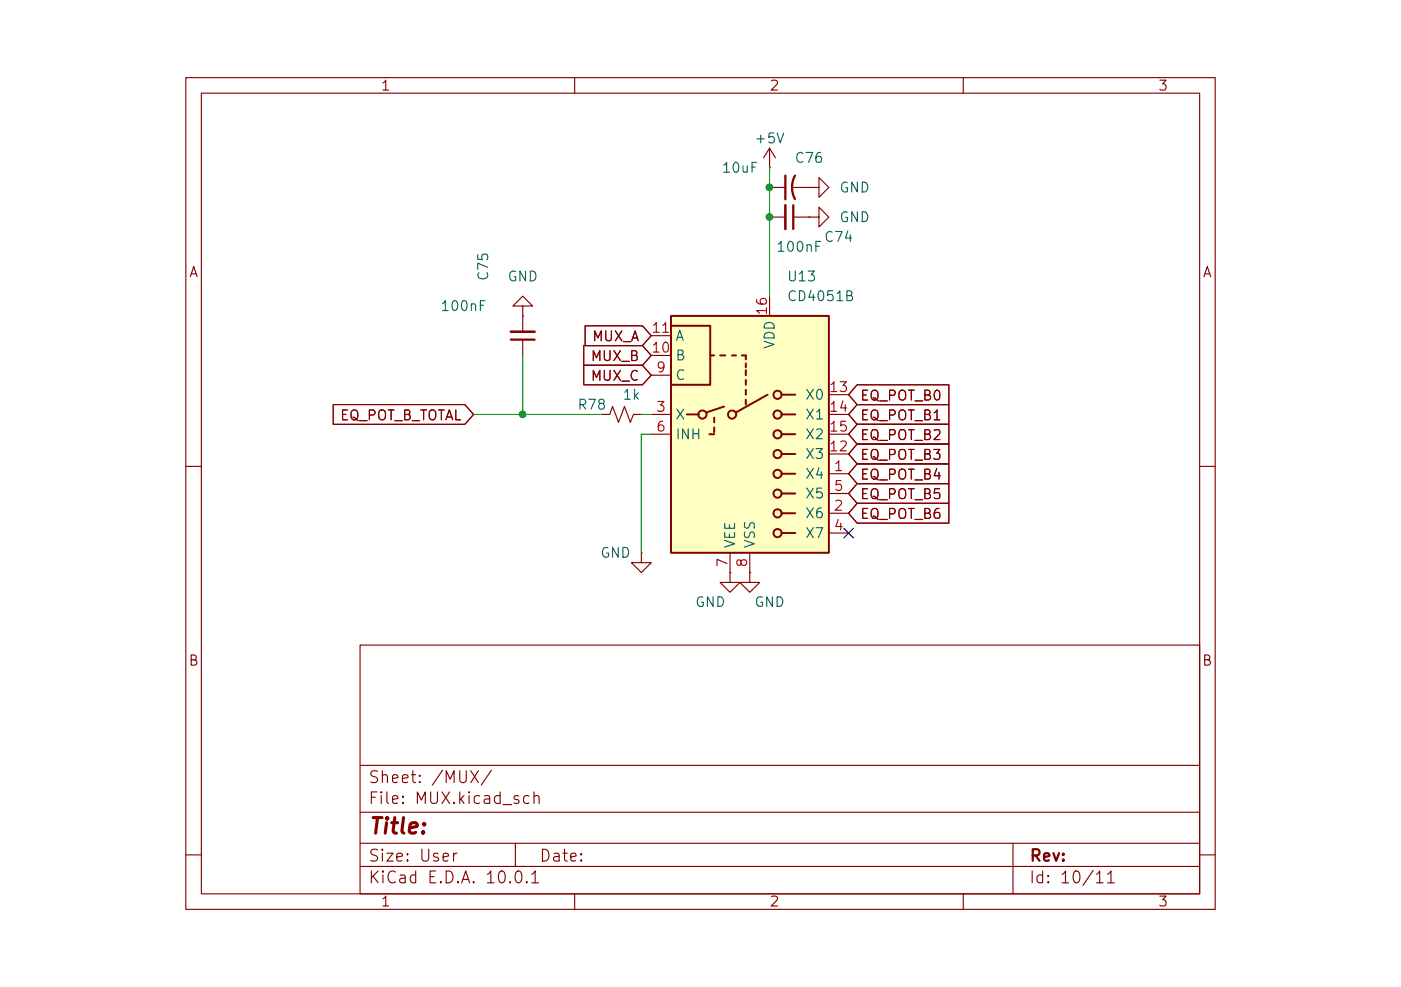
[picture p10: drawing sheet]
(kicad_sch
 (version 20260306)
 (generator "eeschema")
 (generator_version "10.0")
 (paper "User" 152.4 127)
 (lib_symbols
  (symbol "Analog_Switch:CD4051B" (exclude_from_sim no) (in_bom yes) (on_board yes)
   (in_pos_files yes)
   (duplicate_pin_numbers_are_jumpers no)
   (property "Reference" "U" (at -10.16 16.51 0) (show_name no) (do_not_autoplace no) (effects (font (size 1.27 1.27)) (justify left)))
   (property "Value" "CD4051B" (at 3.81 16.51 0) (show_name no) (do_not_autoplace no) (effects (font (size 1.27 1.27)) (justify left)))
   (property "Footprint" "" (at 3.81 -19.05 0) (show_name no) (do_not_autoplace no) (hide yes) (effects (font (size 1.27 1.27)) (justify left)))
   (property "Datasheet" "http://www.ti.com/lit/ds/symlink/cd4052b.pdf" (at -0.508 2.54 0) (show_name no) (do_not_autoplace no) (hide yes) (effects (font (size 1.27 1.27))))
   (property "Description" "CMOS single 8-channel analog multiplexer demultiplexer, TSSOP-16/DIP-16/SOIC-16" (at 0 0 0) (show_name no) (do_not_autoplace no) (hide yes) (effects (font (size 1.27 1.27))))
   (symbol "CD4051B_0_1"
    (rectangle (start -10.16 15.24) (end 10.16 -15.24) (stroke (width 0.254) (type default)) (fill (type background)))
    (rectangle (start -10.16 6.35) (end -5.08 13.97) (stroke (width 0.254) (type default)) (fill (type none)))
    (polyline (pts (xy -8.128 2.54) (xy -6.604 2.54)) (stroke (width 0.254) (type default)) (fill (type none)))
    (circle (center -6.096 2.54) (radius 0.508) (stroke (width 0.254) (type default)) (fill (type none)))
    (polyline (pts (xy -5.588 2.794) (xy -3.302 3.556)) (stroke (width 0.254) (type default)) (fill (type none)))
    (polyline (pts (xy -4.572 10.16) (xy -5.08 10.16)) (stroke (width 0.254) (type default)) (fill (type none)))
    (polyline (pts (xy -4.572 1.524) (xy -4.572 2.159)) (stroke (width 0.254) (type default)) (fill (type none)))
    (polyline (pts (xy -4.572 0.254) (xy -4.572 0.889)) (stroke (width 0.254) (type default)) (fill (type none)))
    (polyline (pts (xy -4.572 0) (xy -5.207 0)) (stroke (width 0.254) (type default)) (fill (type none)))
    (polyline (pts (xy -3.81 10.16) (xy -3.175 10.16)) (stroke (width 0.254) (type default)) (fill (type none)))
    (circle (center -2.286 2.54) (radius 0.508) (stroke (width 0.254) (type default)) (fill (type none)))
    (polyline (pts (xy -1.778 10.16) (xy -2.286 10.16)) (stroke (width 0.254) (type default)) (fill (type none)))
    (polyline (pts (xy -1.778 2.794) (xy 2.286 5.08)) (stroke (width 0.254) (type default)) (fill (type none)))
    (polyline (pts (xy -0.508 10.16) (xy -1.016 10.16)) (stroke (width 0.254) (type default)) (fill (type none)))
    (polyline (pts (xy -0.508 9.652) (xy -0.508 10.16)) (stroke (width 0.254) (type default)) (fill (type none)))
    (polyline (pts (xy -0.508 8.636) (xy -0.508 9.144)) (stroke (width 0.254) (type default)) (fill (type none)))
    (polyline (pts (xy -0.508 7.62) (xy -0.508 8.255)) (stroke (width 0.254) (type default)) (fill (type none)))
    (polyline (pts (xy -0.508 6.35) (xy -0.508 6.985)) (stroke (width 0.254) (type default)) (fill (type none)))
    (polyline (pts (xy -0.508 5.08) (xy -0.508 5.715)) (stroke (width 0.254) (type default)) (fill (type none)))
    (polyline (pts (xy -0.508 3.81) (xy -0.508 4.445)) (stroke (width 0.254) (type default)) (fill (type none)))
    (circle (center 3.556 5.08) (radius 0.508) (stroke (width 0.254) (type default)) (fill (type none)))
    (circle (center 3.556 2.54) (radius 0.508) (stroke (width 0.254) (type default)) (fill (type none)))
    (circle (center 3.556 0) (radius 0.508) (stroke (width 0.254) (type default)) (fill (type none)))
    (circle (center 3.556 -2.54) (radius 0.508) (stroke (width 0.254) (type default)) (fill (type none)))
    (circle (center 3.556 -5.08) (radius 0.508) (stroke (width 0.254) (type default)) (fill (type none)))
    (circle (center 3.556 -7.62) (radius 0.508) (stroke (width 0.254) (type default)) (fill (type none)))
    (circle (center 3.556 -10.16) (radius 0.508) (stroke (width 0.254) (type default)) (fill (type none)))
    (circle (center 3.556 -12.7) (radius 0.508) (stroke (width 0.254) (type default)) (fill (type none)))
    (polyline (pts (xy 4.064 5.08) (xy 5.842 5.08)) (stroke (width 0.254) (type default)) (fill (type none)))
    (polyline (pts (xy 4.064 2.54) (xy 5.842 2.54)) (stroke (width 0.254) (type default)) (fill (type none)))
    (polyline (pts (xy 4.064 0) (xy 5.842 0)) (stroke (width 0.254) (type default)) (fill (type none)))
    (polyline (pts (xy 4.064 -2.54) (xy 5.842 -2.54)) (stroke (width 0.254) (type default)) (fill (type none)))
    (polyline (pts (xy 4.064 -5.08) (xy 5.842 -5.08)) (stroke (width 0.254) (type default)) (fill (type none)))
    (polyline (pts (xy 4.064 -7.62) (xy 5.842 -7.62)) (stroke (width 0.254) (type default)) (fill (type none)))
    (polyline (pts (xy 4.064 -10.16) (xy 5.842 -10.16)) (stroke (width 0.254) (type default)) (fill (type none)))
    (polyline (pts (xy 4.064 -12.7) (xy 5.842 -12.7)) (stroke (width 0.254) (type default)) (fill (type none))))
   (symbol "CD4051B_1_1"
    (pin bidirectional line (at 12.7 -5.08 180) (length 2.54) (name "X4" (effects (font (size 1.27 1.27)))) (number "1" (effects (font (size 1.27 1.27)))))
    (pin bidirectional line (at 12.7 -10.16 180) (length 2.54) (name "X6" (effects (font (size 1.27 1.27)))) (number "2" (effects (font (size 1.27 1.27)))))
    (pin bidirectional line (at -12.7 2.54 0) (length 2.54) (name "X" (effects (font (size 1.27 1.27)))) (number "3" (effects (font (size 1.27 1.27)))))
    (pin bidirectional line (at 12.7 -12.7 180) (length 2.54) (name "X7" (effects (font (size 1.27 1.27)))) (number "4" (effects (font (size 1.27 1.27)))))
    (pin bidirectional line (at 12.7 -7.62 180) (length 2.54) (name "X5" (effects (font (size 1.27 1.27)))) (number "5" (effects (font (size 1.27 1.27)))))
    (pin input line (at -12.7 0 0) (length 2.54) (name "INH" (effects (font (size 1.27 1.27)))) (number "6" (effects (font (size 1.27 1.27)))))
    (pin power_in line (at -2.54 -17.78 90) (length 2.54) (name "VEE" (effects (font (size 1.27 1.27)))) (number "7" (effects (font (size 1.27 1.27)))))
    (pin power_in line (at 0 -17.78 90) (length 2.54) (name "VSS" (effects (font (size 1.27 1.27)))) (number "8" (effects (font (size 1.27 1.27)))))
    (pin input line (at -12.7 7.62 0) (length 2.54) (name "C" (effects (font (size 1.27 1.27)))) (number "9" (effects (font (size 1.27 1.27)))))
    (pin input line (at -12.7 10.16 0) (length 2.54) (name "B" (effects (font (size 1.27 1.27)))) (number "10" (effects (font (size 1.27 1.27)))))
    (pin input line (at -12.7 12.7 0) (length 2.54) (name "A" (effects (font (size 1.27 1.27)))) (number "11" (effects (font (size 1.27 1.27)))))
    (pin bidirectional line (at 12.7 -2.54 180) (length 2.54) (name "X3" (effects (font (size 1.27 1.27)))) (number "12" (effects (font (size 1.27 1.27)))))
    (pin bidirectional line (at 12.7 5.08 180) (length 2.54) (name "X0" (effects (font (size 1.27 1.27)))) (number "13" (effects (font (size 1.27 1.27)))))
    (pin bidirectional line (at 12.7 2.54 180) (length 2.54) (name "X1" (effects (font (size 1.27 1.27)))) (number "14" (effects (font (size 1.27 1.27)))))
    (pin bidirectional line (at 12.7 0 180) (length 2.54) (name "X2" (effects (font (size 1.27 1.27)))) (number "15" (effects (font (size 1.27 1.27)))))
    (pin power_in line (at 2.54 17.78 270) (length 2.54) (name "VDD" (effects (font (size 1.27 1.27)))) (number "16" (effects (font (size 1.27 1.27))))))
   (embedded_fonts no))
  (symbol "Device:C_Small"
   (pin_numbers (hide yes))
   (pin_names
    (offset 0.254) (hide yes)) (exclude_from_sim no) (in_bom yes) (on_board yes)
   (in_pos_files yes)
   (duplicate_pin_numbers_are_jumpers no)
   (property "Reference" "C" (at 0.254 1.778 0) (show_name no) (do_not_autoplace no) (effects (font (size 1.27 1.27)) (justify left)))
   (property "Value" "C_Small" (at 0.254 -2.032 0) (show_name no) (do_not_autoplace no) (effects (font (size 1.27 1.27)) (justify left)))
   (property "Footprint" "" (at 0 0 0) (show_name no) (do_not_autoplace no) (hide yes) (effects (font (size 1.27 1.27))))
   (property "Datasheet" "" (at 0 0 0) (show_name no) (do_not_autoplace no) (hide yes) (effects (font (size 1.27 1.27))))
   (property "Description" "Unpolarized capacitor, small symbol" (at 0 0 0) (show_name no) (do_not_autoplace no) (hide yes) (effects (font (size 1.27 1.27))))
   (symbol "C_Small_0_1"
    (polyline (pts (xy -1.524 0.508) (xy 1.524 0.508)) (stroke (width 0.3048) (type default)) (fill (type none)))
    (polyline (pts (xy -1.524 -0.508) (xy 1.524 -0.508)) (stroke (width 0.3302) (type default)) (fill (type none))))
   (symbol "C_Small_1_1"
    (pin passive line (at 0 2.54 270) (length 2.032) (name "" (effects (font (size 1.27 1.27)))) (number "1" (effects (font (size 1.27 1.27)))))
    (pin passive line (at 0 -2.54 90) (length 2.032) (name "" (effects (font (size 1.27 1.27)))) (number "2" (effects (font (size 1.27 1.27))))))
   (embedded_fonts no))
  (symbol "Device:C_Small_US"
   (pin_numbers (hide yes))
   (pin_names
    (offset 0.254) (hide yes)) (exclude_from_sim no) (in_bom yes) (on_board yes)
   (in_pos_files yes)
   (duplicate_pin_numbers_are_jumpers no)
   (property "Reference" "C" (at 0.254 1.778 0) (show_name no) (do_not_autoplace no) (effects (font (size 1.27 1.27)) (justify left)))
   (property "Value" "C_Small_US" (at 0.254 -2.032 0) (show_name no) (do_not_autoplace no) (effects (font (size 1.27 1.27)) (justify left)))
   (property "Footprint" "" (at 0 0 0) (show_name no) (do_not_autoplace no) (hide yes) (effects (font (size 1.27 1.27))))
   (property "Datasheet" "" (at 0 0 0) (show_name no) (do_not_autoplace no) (hide yes) (effects (font (size 1.27 1.27))))
   (property "Description" "capacitor, small US symbol" (at 0 0 0) (show_name no) (do_not_autoplace no) (hide yes) (effects (font (size 1.27 1.27))))
   (symbol "C_Small_US_0_1"
    (polyline (pts (xy -1.524 0.508) (xy 1.524 0.508)) (stroke (width 0.3048) (type default)) (fill (type none)))
    (arc (start -1.524 -0.762) (mid 0 -0.3734) (end 1.524 -0.762) (stroke (width 0.3048) (type default)) (fill (type none))))
   (symbol "C_Small_US_1_1"
    (pin passive line (at 0 2.54 270) (length 2.032) (name "" (effects (font (size 1.27 1.27)))) (number "1" (effects (font (size 1.27 1.27)))))
    (pin passive line (at 0 -2.54 90) (length 2.032) (name "" (effects (font (size 1.27 1.27)))) (number "2" (effects (font (size 1.27 1.27))))))
   (embedded_fonts no))
  (symbol "Device:R_Small_US"
   (pin_numbers (hide yes))
   (pin_names
    (offset 0.254) (hide yes)) (exclude_from_sim no) (in_bom yes) (on_board yes)
   (in_pos_files yes)
   (duplicate_pin_numbers_are_jumpers no)
   (property "Reference" "R" (at 0.762 0.508 0) (show_name no) (do_not_autoplace no) (effects (font (size 1.27 1.27)) (justify left)))
   (property "Value" "R_Small_US" (at 0.762 -1.016 0) (show_name no) (do_not_autoplace no) (effects (font (size 1.27 1.27)) (justify left)))
   (property "Footprint" "" (at 0 0 0) (show_name no) (do_not_autoplace no) (hide yes) (effects (font (size 1.27 1.27))))
   (property "Datasheet" "" (at 0 0 0) (show_name no) (do_not_autoplace no) (hide yes) (effects (font (size 1.27 1.27))))
   (property "Description" "Resistor, small US symbol" (at 0 0 0) (show_name no) (do_not_autoplace no) (hide yes) (effects (font (size 1.27 1.27))))
   (symbol "R_Small_US_1_1"
    (polyline (pts (xy 0 1.524) (xy 1.016 1.143) (xy 0 0.762) (xy -1.016 0.381) (xy 0 0)) (stroke (width 0) (type default)) (fill (type none)))
    (polyline (pts (xy 0 0) (xy 1.016 -0.381) (xy 0 -0.762) (xy -1.016 -1.143) (xy 0 -1.524)) (stroke (width 0) (type default)) (fill (type none)))
    (pin passive line (at 0 2.54 270) (length 1.016) (name "" (effects (font (size 1.27 1.27)))) (number "1" (effects (font (size 1.27 1.27)))))
    (pin passive line (at 0 -2.54 90) (length 1.016) (name "" (effects (font (size 1.27 1.27)))) (number "2" (effects (font (size 1.27 1.27))))))
   (embedded_fonts no))
  (symbol "power:GND"
   (power global)
   (pin_numbers (hide yes))
   (pin_names
    (offset 0) (hide yes)) (exclude_from_sim no) (in_bom yes) (on_board yes)
   (in_pos_files yes)
   (duplicate_pin_numbers_are_jumpers no)
   (property "Reference" "#PWR" (at 0 -6.35 0) (show_name no) (do_not_autoplace no) (hide yes) (effects (font (size 1.27 1.27))))
   (property "Value" "GND" (at 0 -3.81 0) (show_name no) (do_not_autoplace no) (effects (font (size 1.27 1.27))))
   (property "Footprint" "" (at 0 0 0) (show_name no) (do_not_autoplace no) (hide yes) (effects (font (size 1.27 1.27))))
   (property "Datasheet" "" (at 0 0 0) (show_name no) (do_not_autoplace no) (hide yes) (effects (font (size 1.27 1.27))))
   (property "Description" "Power symbol creates a global label with name \"GND\" , ground" (at 0 0 0) (show_name no) (do_not_autoplace no) (hide yes) (effects (font (size 1.27 1.27))))
   (symbol "GND_0_1"
    (polyline (pts (xy 0 0) (xy 0 -1.27) (xy 1.27 -1.27) (xy 0 -2.54) (xy -1.27 -1.27) (xy 0 -1.27)) (stroke (width 0) (type default)) (fill (type none))))
   (symbol "GND_1_1"
    (pin power_in line (at 0 0 270) (length 0) (name "" (effects (font (size 1.27 1.27)))) (number "1" (effects (font (size 1.27 1.27))))))
   (embedded_fonts no))
  (symbol "power:VDC"
   (power global)
   (pin_numbers (hide yes))
   (pin_names
    (offset 0) (hide yes)) (exclude_from_sim no) (in_bom yes) (on_board yes)
   (in_pos_files yes)
   (duplicate_pin_numbers_are_jumpers no)
   (property "Reference" "#PWR" (at 0 -3.81 0) (show_name no) (do_not_autoplace no) (hide yes) (effects (font (size 1.27 1.27))))
   (property "Value" "VDC" (at 0 3.556 0) (show_name no) (do_not_autoplace no) (effects (font (size 1.27 1.27))))
   (property "Footprint" "" (at 0 0 0) (show_name no) (do_not_autoplace no) (hide yes) (effects (font (size 1.27 1.27))))
   (property "Datasheet" "" (at 0 0 0) (show_name no) (do_not_autoplace no) (hide yes) (effects (font (size 1.27 1.27))))
   (property "Description" "Power symbol creates a global label with name \"VDC\"" (at 0 0 0) (show_name no) (do_not_autoplace no) (hide yes) (effects (font (size 1.27 1.27))))
   (symbol "VDC_0_1"
    (polyline (pts (xy -0.762 1.27) (xy 0 2.54)) (stroke (width 0) (type default)) (fill (type none)))
    (polyline (pts (xy 0 2.54) (xy 0.762 1.27)) (stroke (width 0) (type default)) (fill (type none)))
    (polyline (pts (xy 0 0) (xy 0 2.54)) (stroke (width 0) (type default)) (fill (type none))))
   (symbol "VDC_1_1"
    (pin power_in line (at 0 0 90) (length 0) (name "" (effects (font (size 1.27 1.27)))) (number "1" (effects (font (size 1.27 1.27))))))
   (embedded_fonts no)))
 (junction
  (at 85.09 24.13)
  (diameter 0)
  (color 0 0 0 0))
 (junction
  (at 85.09 27.94)
  (diameter 0)
  (color 0 0 0 0))
 (junction
  (at 53.34 53.34)
  (diameter 0)
  (color 0 0 0 0))
 (no_connect
  (at 95.25 68.58))
 (wire
  (pts (xy 53.34 53.34) (xy 63.5 53.34))
  (stroke (width 0) (type default)))
 (wire
  (pts (xy 68.58 55.88) (xy 69.85 55.88))
  (stroke (width 0) (type default)))
 (wire
  (pts (xy 85.09 24.13) (xy 85.09 27.94))
  (stroke (width 0) (type default)))
 (wire
  (pts (xy 85.09 21.59) (xy 85.09 24.13))
  (stroke (width 0) (type default)))
 (wire
  (pts (xy 68.58 71.12) (xy 68.58 55.88))
  (stroke (width 0) (type default)))
 (wire
  (pts (xy 85.09 27.94) (xy 85.09 38.1))
  (stroke (width 0) (type default)))
 (wire
  (pts (xy 68.58 53.34) (xy 69.85 53.34))
  (stroke (width 0) (type default)))
 (wire
  (pts (xy 46.99 53.34) (xy 53.34 53.34))
  (stroke (width 0) (type default)))
 (wire
  (pts (xy 53.34 45.72) (xy 53.34 53.34))
  (stroke (width 0) (type default)))
 (global_label "EQ_POT_B_TOTAL"
  (shape input)
  (at 46.99 53.34 180)
  (fields_autoplaced yes)
  (effects (font (size 1.27 1.27)) (justify right))
  (property "Intersheetrefs" "${INTERSHEET_REFS}" (at 28.402 53.34 0) (hide yes) (show_name no) (do_not_autoplace no) (effects (font (size 1.27 1.27)) (justify right))))
 (global_label "EQ_POT_B5"
  (shape input)
  (at 95.25 63.5 0)
  (fields_autoplaced yes)
  (effects (font (size 1.27 1.27)) (justify left))
  (property "Intersheetrefs" "${INTERSHEET_REFS}" (at 108.6975 63.5 0) (hide yes) (show_name no) (do_not_autoplace no) (effects (font (size 1.27 1.27)) (justify left))))
 (global_label "MUX_A"
  (shape input)
  (at 69.85 43.18 180)
  (fields_autoplaced yes)
  (effects (font (size 1.27 1.27)) (justify right))
  (property "Intersheetrefs" "${INTERSHEET_REFS}" (at 60.8172 43.18 0) (hide yes) (show_name no) (do_not_autoplace no) (effects (font (size 1.27 1.27)) (justify right))))
 (global_label "MUX_C"
  (shape input)
  (at 69.85 48.26 180)
  (fields_autoplaced yes)
  (effects (font (size 1.27 1.27)) (justify right))
  (property "Intersheetrefs" "${INTERSHEET_REFS}" (at 60.6358 48.26 0) (hide yes) (show_name no) (do_not_autoplace no) (effects (font (size 1.27 1.27)) (justify right))))
 (global_label "EQ_POT_B3"
  (shape input)
  (at 95.25 58.42 0)
  (fields_autoplaced yes)
  (effects (font (size 1.27 1.27)) (justify left))
  (property "Intersheetrefs" "${INTERSHEET_REFS}" (at 108.6975 58.42 0) (hide yes) (show_name no) (do_not_autoplace no) (effects (font (size 1.27 1.27)) (justify left))))
 (global_label "EQ_POT_B1"
  (shape input)
  (at 95.25 53.34 0)
  (fields_autoplaced yes)
  (effects (font (size 1.27 1.27)) (justify left))
  (property "Intersheetrefs" "${INTERSHEET_REFS}" (at 108.6975 53.34 0) (hide yes) (show_name no) (do_not_autoplace no) (effects (font (size 1.27 1.27)) (justify left))))
 (global_label "EQ_POT_B4"
  (shape input)
  (at 95.25 60.96 0)
  (fields_autoplaced yes)
  (effects (font (size 1.27 1.27)) (justify left))
  (property "Intersheetrefs" "${INTERSHEET_REFS}" (at 108.6975 60.96 0) (hide yes) (show_name no) (do_not_autoplace no) (effects (font (size 1.27 1.27)) (justify left))))
 (global_label "MUX_B"
  (shape input)
  (at 69.85 45.72 180)
  (fields_autoplaced yes)
  (effects (font (size 1.27 1.27)) (justify right))
  (property "Intersheetrefs" "${INTERSHEET_REFS}" (at 60.6358 45.72 0) (hide yes) (show_name no) (do_not_autoplace no) (effects (font (size 1.27 1.27)) (justify right))))
 (global_label "EQ_POT_B2"
  (shape input)
  (at 95.25 55.88 0)
  (fields_autoplaced yes)
  (effects (font (size 1.27 1.27)) (justify left))
  (property "Intersheetrefs" "${INTERSHEET_REFS}" (at 108.6975 55.88 0) (hide yes) (show_name no) (do_not_autoplace no) (effects (font (size 1.27 1.27)) (justify left))))
 (global_label "EQ_POT_B6"
  (shape input)
  (at 95.25 66.04 0)
  (fields_autoplaced yes)
  (effects (font (size 1.27 1.27)) (justify left))
  (property "Intersheetrefs" "${INTERSHEET_REFS}" (at 108.6975 66.04 0) (hide yes) (show_name no) (do_not_autoplace no) (effects (font (size 1.27 1.27)) (justify left))))
 (global_label "EQ_POT_B0"
  (shape input)
  (at 95.25 50.8 0)
  (fields_autoplaced yes)
  (effects (font (size 1.27 1.27)) (justify left))
  (property "Intersheetrefs" "${INTERSHEET_REFS}" (at 108.6975 50.8 0) (hide yes) (show_name no) (do_not_autoplace no) (effects (font (size 1.27 1.27)) (justify left))))
 (symbol
  (lib_id "power:GND")
  (at 80.01 73.66 0)
  (unit 1)
  (body_style 1)
  (exclude_from_sim no)
  (in_bom yes)
  (on_board yes)
  (in_pos_files yes)
  (dnp no)
  (property "Reference" "#PWR079" (at 80.01 80.01 0) (hide yes) (show_name no) (do_not_autoplace no) (effects (font (size 1.27 1.27))))
  (property "Value" "GND" (at 77.47 77.47 0) (show_name no) (do_not_autoplace no) (effects (font (size 1.27 1.27))))
  (property "Footprint" "" (at 80.01 73.66 0) (hide yes) (show_name no) (do_not_autoplace no) (effects (font (size 1.27 1.27))))
  (property "Datasheet" "" (at 80.01 73.66 0) (hide yes) (show_name no) (do_not_autoplace no) (effects (font (size 1.27 1.27))))
  (property "Description" "Power symbol creates a global label with name \"GND\" , ground" (at 80.01 73.66 0) (hide yes) (show_name no) (do_not_autoplace no) (effects (font (size 1.27 1.27))))
  (pin "1"))
 (symbol
  (lib_id "Analog_Switch:CD4051B")
  (at 82.55 55.88 0)
  (unit 1)
  (body_style 1)
  (exclude_from_sim no)
  (in_bom yes)
  (on_board yes)
  (in_pos_files yes)
  (dnp no)
  (fields_autoplaced yes)
  (property "Reference" "U13" (at 87.2333 35.56 0) (show_name no) (do_not_autoplace no) (effects (font (size 1.27 1.27)) (justify left)))
  (property "Value" "CD4051B" (at 87.2333 38.1 0) (show_name no) (do_not_autoplace no) (effects (font (size 1.27 1.27)) (justify left)))
  (property "Footprint" "" (at 86.36 74.93 0) (hide yes) (show_name no) (do_not_autoplace no) (effects (font (size 1.27 1.27)) (justify left)))
  (property "Datasheet" "http://www.ti.com/lit/ds/symlink/cd4052b.pdf" (at 82.042 53.34 0) (hide yes) (show_name no) (do_not_autoplace no) (effects (font (size 1.27 1.27))))
  (property "Description" "CMOS single 8-channel analog multiplexer demultiplexer, TSSOP-16/DIP-16/SOIC-16" (at 82.55 55.88 0) (hide yes) (show_name no) (do_not_autoplace no) (effects (font (size 1.27 1.27))))
  (pin "5")
  (pin "10")
  (pin "1")
  (pin "6")
  (pin "2")
  (pin "7")
  (pin "16")
  (pin "13")
  (pin "8")
  (pin "4")
  (pin "11")
  (pin "9")
  (pin "3")
  (pin "12")
  (pin "14")
  (pin "15"))
 (symbol
  (lib_id "power:GND")
  (at 90.17 24.13 90)
  (unit 1)
  (body_style 1)
  (exclude_from_sim no)
  (in_bom yes)
  (on_board yes)
  (in_pos_files yes)
  (dnp no)
  (fields_autoplaced yes)
  (property "Reference" "#PWR0120" (at 96.52 24.13 0) (hide yes) (show_name no) (do_not_autoplace no) (effects (font (size 1.27 1.27))))
  (property "Value" "GND" (at 93.98 24.1299 90) (show_name no) (do_not_autoplace no) (effects (font (size 1.27 1.27)) (justify right)))
  (property "Footprint" "" (at 90.17 24.13 0) (hide yes) (show_name no) (do_not_autoplace no) (effects (font (size 1.27 1.27))))
  (property "Datasheet" "" (at 90.17 24.13 0) (hide yes) (show_name no) (do_not_autoplace no) (effects (font (size 1.27 1.27))))
  (property "Description" "Power symbol creates a global label with name \"GND\" , ground" (at 90.17 24.13 0) (hide yes) (show_name no) (do_not_autoplace no) (effects (font (size 1.27 1.27))))
  (pin "1"))
 (symbol
  (lib_id "power:GND")
  (at 68.58 71.12 0)
  (unit 1)
  (body_style 1)
  (exclude_from_sim no)
  (in_bom yes)
  (on_board yes)
  (in_pos_files yes)
  (dnp no)
  (property "Reference" "#PWR080" (at 68.58 77.47 0) (hide yes) (show_name no) (do_not_autoplace no) (effects (font (size 1.27 1.27))))
  (property "Value" "GND" (at 67.31 71.12 0) (show_name no) (do_not_autoplace no) (effects (font (size 1.27 1.27)) (justify right)))
  (property "Footprint" "" (at 68.58 71.12 0) (hide yes) (show_name no) (do_not_autoplace no) (effects (font (size 1.27 1.27))))
  (property "Datasheet" "" (at 68.58 71.12 0) (hide yes) (show_name no) (do_not_autoplace no) (effects (font (size 1.27 1.27))))
  (property "Description" "Power symbol creates a global label with name \"GND\" , ground" (at 68.58 71.12 0) (hide yes) (show_name no) (do_not_autoplace no) (effects (font (size 1.27 1.27))))
  (pin "1"))
 (symbol
  (lib_id "Device:C_Small")
  (at 53.34 43.18 180)
  (unit 1)
  (body_style 1)
  (exclude_from_sim no)
  (in_bom yes)
  (on_board yes)
  (in_pos_files yes)
  (dnp no)
  (property "Reference" "C75" (at 48.26 34.29 90) (show_name no) (do_not_autoplace no) (effects (font (size 1.27 1.27))))
  (property "Value" "100nF" (at 45.72 39.37 0) (show_name no) (do_not_autoplace no) (effects (font (size 1.27 1.27))))
  (property "Footprint" "" (at 53.34 43.18 0) (hide yes) (show_name no) (do_not_autoplace no) (effects (font (size 1.27 1.27))))
  (property "Datasheet" "" (at 53.34 43.18 0) (hide yes) (show_name no) (do_not_autoplace no) (effects (font (size 1.27 1.27))))
  (property "Description" "Unpolarized capacitor, small symbol" (at 53.34 43.18 0) (hide yes) (show_name no) (do_not_autoplace no) (effects (font (size 1.27 1.27))))
  (pin "2")
  (pin "1"))
 (symbol
  (lib_id "Device:C_Small_US")
  (at 87.63 24.13 90)
  (unit 1)
  (body_style 1)
  (exclude_from_sim no)
  (in_bom yes)
  (on_board yes)
  (in_pos_files yes)
  (dnp no)
  (property "Reference" "C76" (at 90.17 20.32 90) (show_name no) (do_not_autoplace no) (effects (font (size 1.27 1.27))))
  (property "Value" "10uF" (at 81.28 21.59 90) (show_name no) (do_not_autoplace no) (effects (font (size 1.27 1.27))))
  (property "Footprint" "" (at 87.63 24.13 0) (hide yes) (show_name no) (do_not_autoplace no) (effects (font (size 1.27 1.27))))
  (property "Datasheet" "" (at 87.63 24.13 0) (hide yes) (show_name no) (do_not_autoplace no) (effects (font (size 1.27 1.27))))
  (property "Description" "capacitor, small US symbol" (at 87.63 24.13 0) (hide yes) (show_name no) (do_not_autoplace no) (effects (font (size 1.27 1.27))))
  (pin "1")
  (pin "2"))
 (symbol
  (lib_id "power:GND")
  (at 90.17 27.94 90)
  (unit 1)
  (body_style 1)
  (exclude_from_sim no)
  (in_bom yes)
  (on_board yes)
  (in_pos_files yes)
  (dnp no)
  (fields_autoplaced yes)
  (property "Reference" "#PWR0121" (at 96.52 27.94 0) (hide yes) (show_name no) (do_not_autoplace no) (effects (font (size 1.27 1.27))))
  (property "Value" "GND" (at 93.98 27.9399 90) (show_name no) (do_not_autoplace no) (effects (font (size 1.27 1.27)) (justify right)))
  (property "Footprint" "" (at 90.17 27.94 0) (hide yes) (show_name no) (do_not_autoplace no) (effects (font (size 1.27 1.27))))
  (property "Datasheet" "" (at 90.17 27.94 0) (hide yes) (show_name no) (do_not_autoplace no) (effects (font (size 1.27 1.27))))
  (property "Description" "Power symbol creates a global label with name \"GND\" , ground" (at 90.17 27.94 0) (hide yes) (show_name no) (do_not_autoplace no) (effects (font (size 1.27 1.27))))
  (pin "1"))
 (symbol
  (lib_id "Device:C_Small")
  (at 87.63 27.94 270)
  (unit 1)
  (body_style 1)
  (exclude_from_sim no)
  (in_bom yes)
  (on_board yes)
  (in_pos_files yes)
  (dnp no)
  (property "Reference" "C74" (at 93.98 30.48 90) (show_name no) (do_not_autoplace no) (effects (font (size 1.27 1.27))))
  (property "Value" "100nF" (at 88.9 31.75 90) (show_name no) (do_not_autoplace no) (effects (font (size 1.27 1.27))))
  (property "Footprint" "" (at 87.63 27.94 0) (hide yes) (show_name no) (do_not_autoplace no) (effects (font (size 1.27 1.27))))
  (property "Datasheet" "" (at 87.63 27.94 0) (hide yes) (show_name no) (do_not_autoplace no) (effects (font (size 1.27 1.27))))
  (property "Description" "Unpolarized capacitor, small symbol" (at 87.63 27.94 0) (hide yes) (show_name no) (do_not_autoplace no) (effects (font (size 1.27 1.27))))
  (pin "2")
  (pin "1"))
 (symbol
  (lib_id "Device:R_Small_US")
  (at 66.04 53.34 270)
  (unit 1)
  (body_style 1)
  (exclude_from_sim no)
  (in_bom yes)
  (on_board yes)
  (in_pos_files yes)
  (dnp no)
  (property "Reference" "R78" (at 62.23 52.07 90) (show_name no) (do_not_autoplace no) (effects (font (size 1.27 1.27))))
  (property "Value" "1k" (at 67.31 50.8 90) (show_name no) (do_not_autoplace no) (effects (font (size 1.27 1.27))))
  (property "Footprint" "" (at 66.04 53.34 0) (hide yes) (show_name no) (do_not_autoplace no) (effects (font (size 1.27 1.27))))
  (property "Datasheet" "" (at 66.04 53.34 0) (hide yes) (show_name no) (do_not_autoplace no) (effects (font (size 1.27 1.27))))
  (property "Description" "Resistor, small US symbol" (at 66.04 53.34 0) (hide yes) (show_name no) (do_not_autoplace no) (effects (font (size 1.27 1.27))))
  (pin "2")
  (pin "1"))
 (symbol
  (lib_id "power:GND")
  (at 82.55 73.66 0)
  (unit 1)
  (body_style 1)
  (exclude_from_sim no)
  (in_bom yes)
  (on_board yes)
  (in_pos_files yes)
  (dnp no)
  (property "Reference" "#PWR078" (at 82.55 80.01 0) (hide yes) (show_name no) (do_not_autoplace no) (effects (font (size 1.27 1.27))))
  (property "Value" "GND" (at 85.09 77.47 0) (show_name no) (do_not_autoplace no) (effects (font (size 1.27 1.27))))
  (property "Footprint" "" (at 82.55 73.66 0) (hide yes) (show_name no) (do_not_autoplace no) (effects (font (size 1.27 1.27))))
  (property "Datasheet" "" (at 82.55 73.66 0) (hide yes) (show_name no) (do_not_autoplace no) (effects (font (size 1.27 1.27))))
  (property "Description" "Power symbol creates a global label with name \"GND\" , ground" (at 82.55 73.66 0) (hide yes) (show_name no) (do_not_autoplace no) (effects (font (size 1.27 1.27))))
  (pin "1"))
 (symbol
  (lib_id "power:GND")
  (at 53.34 40.64 180)
  (unit 1)
  (body_style 1)
  (exclude_from_sim no)
  (in_bom yes)
  (on_board yes)
  (in_pos_files yes)
  (dnp no)
  (fields_autoplaced yes)
  (property "Reference" "#PWR0122" (at 53.34 34.29 0) (hide yes) (show_name no) (do_not_autoplace no) (effects (font (size 1.27 1.27))))
  (property "Value" "GND" (at 53.34 35.56 0) (show_name no) (do_not_autoplace no) (effects (font (size 1.27 1.27))))
  (property "Footprint" "" (at 53.34 40.64 0) (hide yes) (show_name no) (do_not_autoplace no) (effects (font (size 1.27 1.27))))
  (property "Datasheet" "" (at 53.34 40.64 0) (hide yes) (show_name no) (do_not_autoplace no) (effects (font (size 1.27 1.27))))
  (property "Description" "Power symbol creates a global label with name \"GND\" , ground" (at 53.34 40.64 0) (hide yes) (show_name no) (do_not_autoplace no) (effects (font (size 1.27 1.27))))
  (pin "1"))
 (symbol
  (lib_id "power:VDC")
  (at 85.09 21.59 0)
  (unit 1)
  (body_style 1)
  (exclude_from_sim no)
  (in_bom yes)
  (on_board yes)
  (in_pos_files yes)
  (dnp no)
  (property "Reference" "#PWR077" (at 85.09 25.4 0) (hide yes) (show_name no) (do_not_autoplace no) (effects (font (size 1.27 1.27))))
  (property "Value" "+5V" (at 85.09 17.78 0) (show_name no) (do_not_autoplace no) (effects (font (size 1.27 1.27))))
  (property "Footprint" "" (at 85.09 21.59 0) (hide yes) (show_name no) (do_not_autoplace no) (effects (font (size 1.27 1.27))))
  (property "Datasheet" "" (at 85.09 21.59 0) (hide yes) (show_name no) (do_not_autoplace no) (effects (font (size 1.27 1.27))))
  (property "Description" "Power symbol creates a global label with name \"VDC\"" (at 85.09 21.59 0) (hide yes) (show_name no) (do_not_autoplace no) (effects (font (size 1.27 1.27))))
  (pin "1")))
